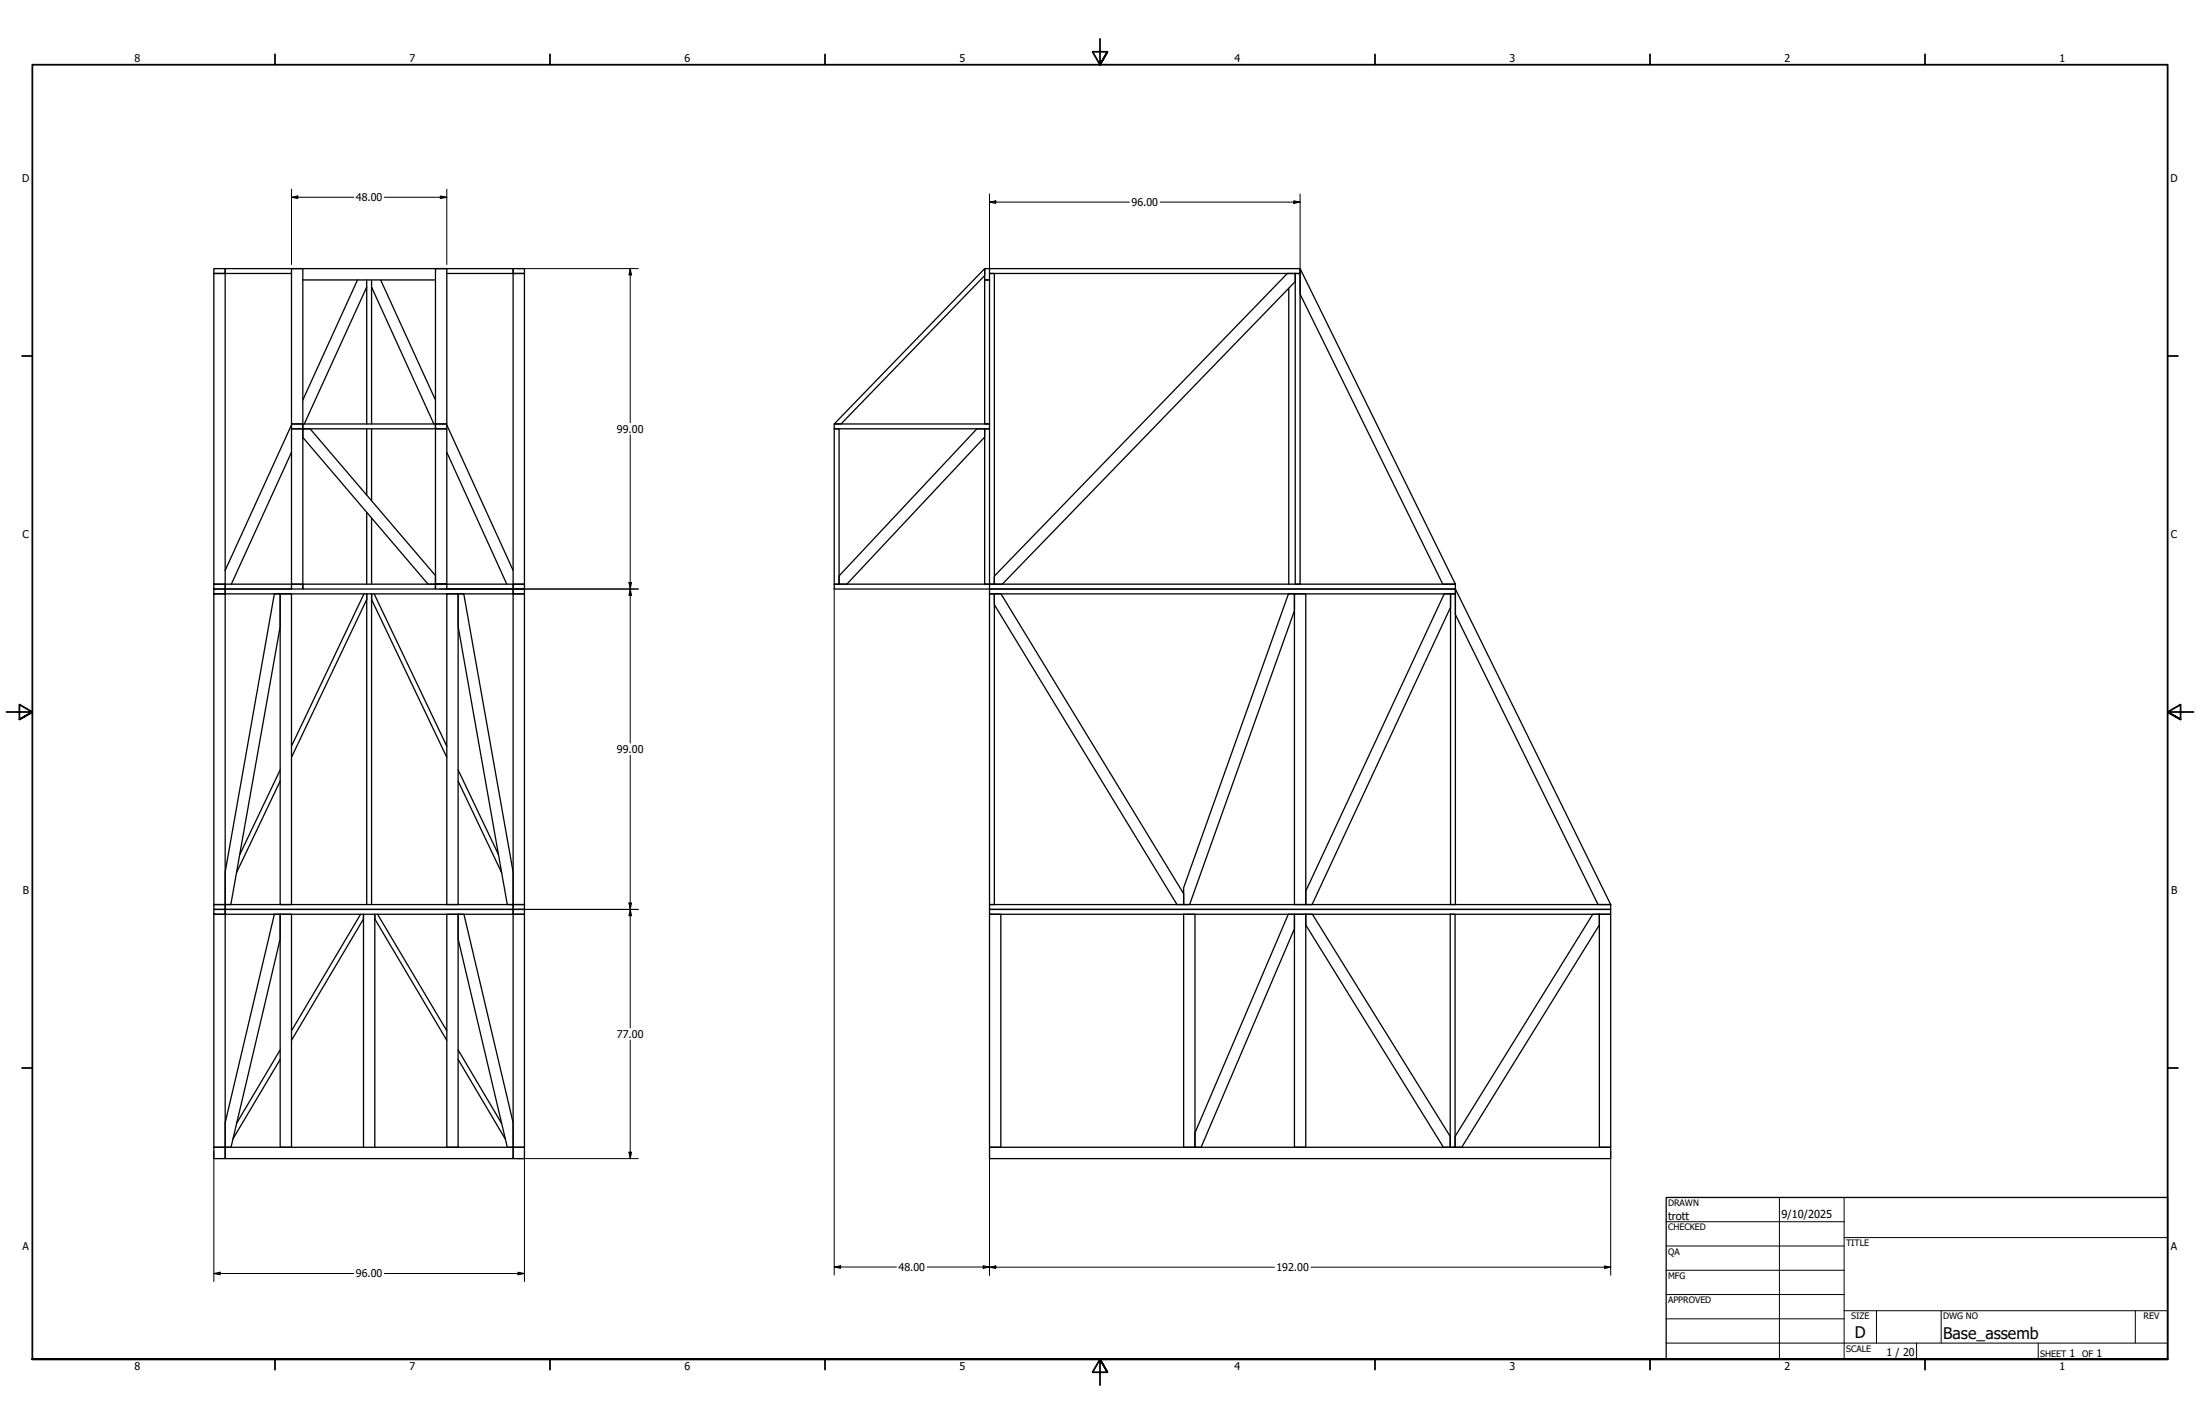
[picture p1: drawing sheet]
<svg xmlns="http://www.w3.org/2000/svg" width="864mm" height="559mm" viewBox="0 0 864 559" stroke-linecap="round" stroke-linejoin="round" font-family="sans-serif">
<!-- layer: Visible (ANSI) -->
<g fill="none" stroke="#000" stroke-width=".51">
<path d="M83.9 107.3h4.5v121.9h-4.5zM83.9 105.4h4.5v1.9h-4.5zM88.4 105.4h113M88.4 105.4v1.9h26M114.4 105.4h4.5v61h-4.5zM118.9 109.9h52M140.3 109.9l-21.4 47.1M144 109.9v56.5M144 112.6l-24.6 53.8M145.9 109.9v56.5M145.9 112.6l24.4 53.8M149.4 109.9l21.5 47.1"/>
<path d="M170.9 105.4h4.5v61h-56.5v1.9h52zM175.4 107.3h26M201.4 107.3h4.5v121.9h-4.5zM201.4 105.4h4.5v1.9h-4.5zM201.4 105.4v1.9M386.5 105.4v2.7l-56.4 58.3h-2.6zM388.4 107.3h1.9v121.9h-1.9zM388.4 105.4h121.9v1.9h-121.9zM388.4 105.4h-1.9v4.5h1.9h-1.9v56.5h1.9h-60.9v1.9h60.9h-1.9v60.9h1.9h-60.9v1.9h60.9M505.3 107.3h3.1v3.2l-115 118.7h-3.1v-3.1zM505.9 113.1v116.1M508.4 107.3h1.9v121.9h-1.9z"/>
<path d="M510.3 105.4l61 123.8h-4.9l-56.1-113.8zM114.4 168.3h4.5v60.9h-4.5zM114.4 166.4h4.5v1.9h-4.5zM114.4 177.5l-23.6 51.7M114.4 166.8l-26 57M118.9 168.3h2.8l49.2 57.6v3.3h-2.9l-49.1-57.6zM144 168.3v25.9M145.9 168.3v28.2M170.9 168.3h4.5v60.9h-4.5h4.5v1.9h-4.5zM170.9 166.4h4.5v1.9h-4.5zM175.4 177.5l23.5 51.7M175.4 166.8l26 57"/>
<path d="M327.5 168.3h1.9v60.9h-1.9zM383.5 168.3h3v3.2l-54.1 57.7h-3v-3.2zM144 201v28.2M145.9 203.3v25.9M83.9 233h4.5v122h-4.5zM83.9 231.1h4.5v1.9h-4.5zM83.9 229.2h4.5v1.9h-4.5zM107.7 233h2.3v12.8l-19.4 109.2h-2.2v-12.8zM110 233h4.4v122h-4.4zM114.4 229.2h-26v1.9h26h-26v1.9h113v-1.9h-26h26v-1.9h-26M114.4 229.2h4.5v1.9h-4.5zM118.9 229.2h52v1.9h-52z"/>
<path d="M142.9 233l-28.5 59.8M144 233v122M144 235.3l-29.6 61.9M145.9 233v122M145.9 235.3l29.5 61.9M146.9 233l28.5 59.8M175.4 233h4.4v122h-4.4zM179.8 233h2.3l19.3 109.2v12.8h-2.3l-19.3-109.2zM201.4 233h4.5v122h-4.5zM201.4 231.1h4.5v1.9h-4.5zM201.4 229.2h4.5v1.9h-4.5zM388.4 233h1.9v122h-1.9z"/>
<path d="M388.4 231.1h182.9v1.9h-182.9zM388.4 229.2h182.9v1.9h-182.9zM390.3 233h2.6l71.7 117.7v4.3h-2.6l-71.7-117.7zM505.8 233h2.3v6.6l-41.1 115.4h-2.4v-6.6zM508.1 233h4.5v122h-4.5zM566.9 233h2.5v5.3l-54.4 116.7h-2.4v-5.3zM569.4 233h1.9v122h-1.9zM571.3 231.1l61 123.9h-5l-56-113.8zM110 302.1l-15.9 33.3M110 306.5l-17.2 36M179.8 302.1l15.9 33.3M179.8 306.5l17.1 36"/>
<path d="M83.9 358.8h4.5v91.4h-4.5zM83.9 356.9h4.5v1.9h-4.5zM83.9 355h4.5v1.9h-4.5zM88.4 356.9h113v1.9h-113zM88.4 355h113v1.9h-113zM107.7 358.8h2.3v9.6l-19.3 81.8h-2.3v-9.6zM110 358.8h4.4v91.4h-4.4zM141.5 358.8l-27.1 45.7M147.1 358.8v91.4M148.2 358.8l27.2 45.7M175.4 358.8h4.4v91.4h-4.4zM179.8 358.8h2.3l19.3 81.8v9.6h-2.3l-19.3-81.8z"/>
<path d="M201.4 356.9h4.5v1.9h-4.5zM201.4 355h4.5v1.9h-4.5zM388.4 358.8h4.5v91.4h-4.5zM388.4 356.9h243.9v1.9h-243.9zM388.4 355h243.9v1.9h-243.9zM464.6 358.8h4.5v91.4h-4.5zM505.7 358.8h2.4v5.6l-36.6 85.8h-2.4v-5.6zM508.1 358.8h4.5v91.4h-4.5zM512.6 358.8h2.6l54.1 87.2v4.2h-2.7l-54-87.2zM569.3 358.8h1.9v91.4h-1.9zM625.2 358.8h2.6v4.2l-54 87.2h-2.6v-4.2zM627.8 358.8h4.5v91.4h-4.5z"/>
<path d="M147.1 360.6l28.3 47.6M110 415.7l-18.6 31.2M110 412l-17.1 28.8M114.4 408.2l28.3-47.6v-1.8v91.4M179.8 415.7l18.5 31.2M179.8 412l17 28.8M83.9 450.2h4.5v4.5h-4.5zM88.4 450.2h117.5v-91.4h-4.5v95.9h-113zM201.4 450.2h4.5v4.5h-4.5zM388.4 450.2h243.9v4.5h-243.9z"/>
</g>
<!-- layer: Border (ANSI) -->
<g fill="none" stroke="#000" stroke-width=".7">
<path d="M431.8 15.2v10.2l-2.9-5.1h5.8l-2.9 5.1 2.9-5.1M107.9 21.3v4.1M215.9 21.3v4.1M323.8 21.3v4.1M539.8 21.3v4.1M647.7 21.3v4.1M755.6 21.3v4.1M8.6 139.7h4.1M850.9 139.7h4.1M2.5 279.4h10.2l-5.1-2.9v5.8l5.1-2.9-5.1 2.9M861.1 279.4h-10.2l5.1-2.9v5.8l-5.1-2.9 5.1 2.9M8.6 419.1h4.1"/>
<path d="M850.9 419.1h4.1M12.7 533.4v-508h838.2v508h-838.2h838.2M107.9 533.4v4.1M215.9 533.4v4.1M323.8 533.4v4.1M434.7 538.5l-2.9-5.1 2.9 5.1h-5.8l2.9-5.1v10.2M539.8 533.4v4.1M647.7 533.4v4.1M755.6 533.4v4.1"/>
</g>
<!-- layer: Title (ANSI) -->
<g fill="none" stroke="#000" stroke-width=".39">
<path d="M654 479.4h69.9M698.5 469.9v63.5M723.9 469.9v63.5M654 488.9h69.9M654 498.5h69.9M723.9 485.6h127M654 508h69.9M654 517.5h69.9M723.9 514.3h127M736.6 514.3v12.7M762 514.3v12.7M838.2 514.3v12.7"/>
<path d="M654 527h196.9M752.3 527v6.4M800.1 527v6.4"/>
</g>
<path d="M654 469.9h196.9v63.5h-196.9z" fill="none" stroke="#000" stroke-width=".51"/>
<!-- layer: Dimension (ANSI) -->
<g fill="none" stroke="#000" stroke-width=".39">
<path d="M114.4 77.4l2.5-.5v1zM114.4 77.4h24.5M114.4 74.2v29.6M150.9 77.4h24.5M172.8 76.9l2.6 .5-2.6 .5zM175.4 74.2v29.6M388.4 79.3l2.5-.5v1zM388.4 76.1v29.6M388.4 79.3h55M455.4 79.3h54.9M507.9 78.8l2.4 .5-2.4 .5zM510.3 76.1v29.6"/>
<path d="M203 105.4h47.6M247.4 105.4l.5 2.5h-1zM247.4 105.4v60.5M247.4 170.6v121M172.5 231.1h78.1M246.9 228.6h1l-.5 2.5zM247.4 231.1l.5 2.5h-1zM327.5 230.8v269.6M388.4 230.8v269.6M247.4 296.4v107M203 356.9h47.6M246.9 354.3h1l-.5 2.6z"/>
<path d="M247.4 356.9l.5 2.4h-1zM247.4 408.1v46.6M83.9 451.8v51.1M203 454.7h47.6M205.9 451.8v51.1M246.9 452.1h1l-.5 2.6zM632.3 451.8v48.6M83.9 499.7l2.5-.5v1.1zM83.9 499.7h55M150.9 499.7h55M203.3 499.2l2.6 .5-2.6 .6zM327.5 497.2l2.4-.5v1z"/>
<path d="M327.5 497.2h24.4M364 497.2h24.4M386 496.7l2.4 .5-2.4 .5zM388.4 497.3l2.5-.5v1zM388.4 497.3h111.9M514.6 497.3h117.7M629.8 496.8l2.5 .5-2.5 .5z"/>
</g>
<g fill="#000">
<path d="M114.4 77.4l2.5-.5v1zM172.8 76.9l2.6 .5-2.6 .5zM388.4 79.3l2.5-.5v1zM507.9 78.8l2.4 .5-2.4 .5zM247.4 105.4l.5 2.5h-1zM246.9 228.6h1l-.5 2.5zM247.4 231.1l.5 2.5h-1zM246.9 354.3h1l-.5 2.6zM247.4 356.9l.5 2.4h-1zM246.9 452.1h1l-.5 2.6zM83.9 499.7l2.5-.5v1.1zM327.5 497.2l2.4-.5v1z"/>
<path d="M386 496.7l2.4 .5-2.4 .5zM388.4 497.3l2.5-.5v1zM629.8 496.8l2.5 .5-2.5 .5zM203.3 499.2l2.6 .5-2.6 .6z"/>
</g>
<g font-size="6.3">
<text x="728.1" y="524.9">D</text>
<text x="762.8" y="525.4">Base_assemb</text>
</g>
<g font-size="4.3">
<text x="654.8" y="478.6">trott</text>
<text x="699.3" y="478">9/10/2025</text>
</g>
<g font-size="4.2">
<text x="52.8" y="24.4">8</text>
<text x="160.8" y="24.4">7</text>
<text x="268.7" y="24.4">6</text>
<text x="376.7" y="24.4">5</text>
<text x="484.6" y="24.4">4</text>
<text x="592.6" y="24.4">3</text>
<text x="700.5" y="24.4">2</text>
<text x="808.5" y="24.4">1</text>
<text x="8.8" y="71.4">D</text>
<text x="852" y="71.4">D</text>
<text x="139.7" y="78.9">48.00</text>
<text x="444.2" y="80.8">96.00</text>
<text x="242.2" y="169.8">99.00</text>
<text x="8.9" y="211.1">C</text>
<text x="852.2" y="211.1">C</text>
<text x="242.2" y="295.5">99.00</text>
<text x="9" y="350.8">B</text>
<text x="852.2" y="350.8">B</text>
<text x="242.2" y="407.3">77.00</text>
<text x="8.9" y="490.5">A</text>
<text x="852.2" y="490.5">A</text>
<text x="139.7" y="501.3">96.00</text>
<text x="352.7" y="498.7">48.00</text>
<text x="501.1" y="498.8">192.00</text>
<text x="740.5" y="532">1 / 20</text>
<text x="812.4" y="532.6">1</text>
<text x="823" y="532.6">1</text>
<text x="52.8" y="537.5">8</text>
<text x="160.8" y="537.5">7</text>
<text x="268.7" y="537.5">6</text>
<text x="376.7" y="537.5">5</text>
<text x="484.6" y="537.5">4</text>
<text x="592.6" y="537.5">3</text>
<text x="700.5" y="537.5">2</text>
<text x="808.5" y="537.5">1</text>
</g>
<g font-size="3.5">
<text x="654.8" y="473.2">DRAWN</text>
<text x="654.8" y="482.8">CHECKED</text>
<text x="724.7" y="488.9">TITLE</text>
<text x="654.8" y="492.3">QA</text>
<text x="654.8" y="501.8">MFG</text>
<text x="654.8" y="511.4">APPROVED</text>
<text x="726.7" y="517.7">SIZE</text>
<text x="762.8" y="517.7">DWG NO</text>
<text x="841.4" y="517.7">REV</text>
<text x="724.7" y="530.4">SCALE</text>
<text x="800.9" y="532.6">SHEET</text>
<text x="817.4" y="532.6">OF</text>
</g>
</svg>
